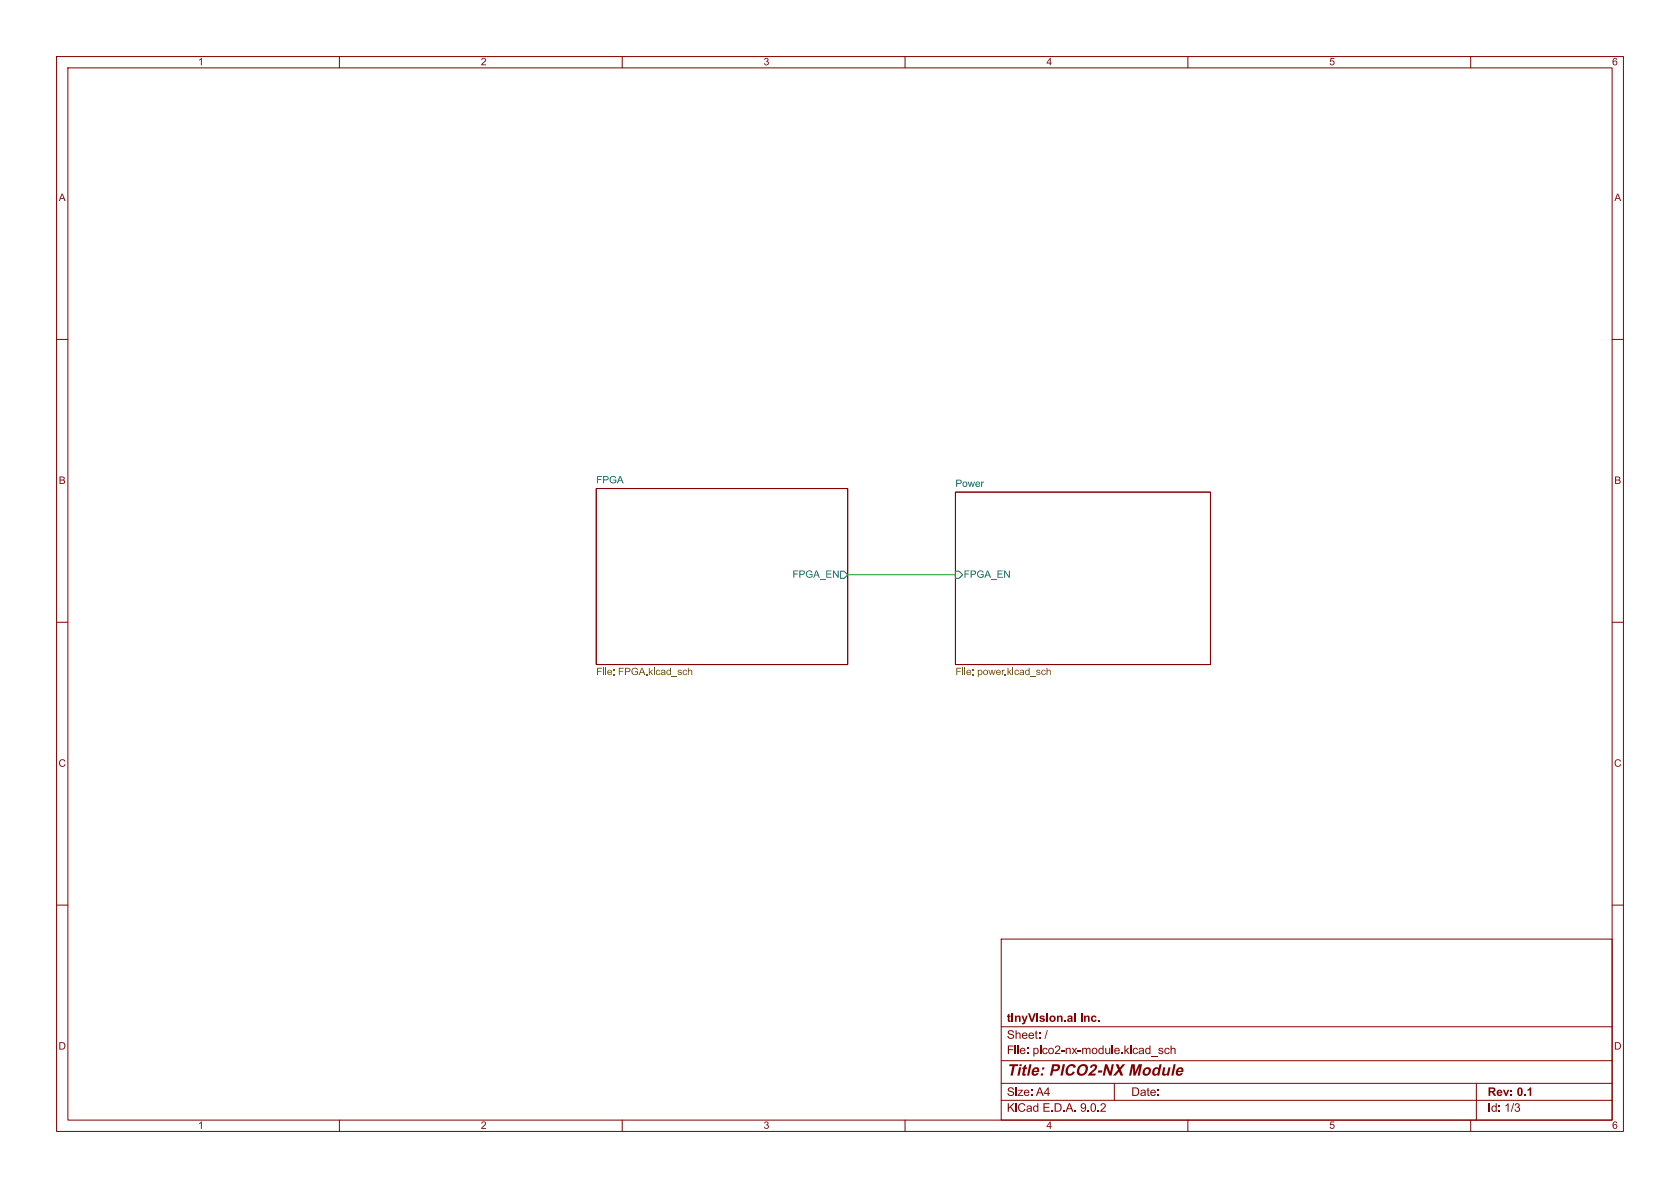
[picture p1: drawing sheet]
<svg xmlns="http://www.w3.org/2000/svg" width="297mm" height="210mm" viewBox="0 0 297 210" stroke-linecap="round" stroke-linejoin="round" font-family="sans-serif">
<g fill="none" stroke="#840000" stroke-width=".18">
<path d="M10 10h277v190h-277zM12 12h273v186h-273zM60 10v2M110 10v2M160 10v2M210 10v2M260 10v2M10 60h2M285 60h2M105.4 86.4h44.5v31.1h-44.5zM168.9 87h45.1v30.5h-45.1zM10 110h2"/>
<path d="M285 110h2M10 160h2M177 166h108v32h-108zM285 160h2M60 198v2M110 198v2M160 198v2M177 194.5h108M177 191.5h108M177 187.5h108M177 181.5h108M197 191.5v3"/>
<path d="M210 198v2M260 198v2M261 191.5v6.5"/>
</g>
<path d="M148.6 101h.6l.7 .6-.7 .6h-.6z" fill="none" stroke="#006464" stroke-width=".18"/>
<g fill="#725600">
<path d="M105.6 118.1h.8v.1h-.7v.4h.6v.1h-.6v.6h-.1z"/>
<path d="M106.6 118.1h.2v.1h-.2z"/>
<path d="M106.6 118.4h.2v.9h-.2z"/>
<path d="M107 118.1h.2v1.2h-.2z"/>
<path d="M107.5 118.5l.1-.1a.43 .43 0 0 1 .5 .1 .43 .43 0 0 1 .1 .4h-.7l.2 .3 .5-.1a.44 .44 0 0 1-.6 .2 .44 .44 0 0 1-.2-.5h.6l-.2-.3-.4 .3z"/>
<path d="M108.4 118.4h.2v.2h-.2z"/>
<path d="M108.4 119.2h.2v.1h-.2z"/>
<path d="M109.4 118.1h.9v.1h-.7v.4h.6v.1h-.6v.6h-.2z"/>
<path d="M110.5 118.1h.5a.39 .39 0 0 1 .5 .3 .39 .39 0 0 1-.5 .4h-.3v.5h-.2v-.6l.6-.1 .2-.2-.2-.2h-.4v.5h-.2z"/>
<path d="M111.8 118.2l.6-.1 .3 .2 .1 .1-.2 .1a.49 .49 0 0 0-.7-.1 .49 .49 0 0 0 0 .7 .49 .49 0 0 0 .7 0v-.3h-.3v-.1h.5v.5a.69 .69 0 0 1-1 0 .69 .69 0 0 1 0-1z"/>
<path d="M113.4 118.1h.2l.5 1.2h-.2l-.1-.4h-.6l-.1 .4h-.2l.2-.5h.6l-.2-.6-.2 .6h-.2z"/>
<path d="M114.3 119.2h.1v.1h-.1z"/>
<path d="M114.7 118.1h.2v.7l.3-.4h.2l-.3 .3 .4 .6h-.2l-.3-.4-.1 .4h-.2z"/>
<path d="M115.6 118.1h.2v.1h-.2z"/>
<path d="M115.6 118.4h.2v.9h-.2z"/>
<path d="M116.1 118.5l.5-.1 .1 .3h-.1a.3 .3 0 0 0-.4 0 .3 .3 0 0 0-.1 .4 .3 .3 0 0 0 .4 .1l.1-.2h.1a.45 .45 0 0 1-.7 .2 .45 .45 0 0 1 .1-.7z"/>
<path d="M117 118.5l.1-.1a.4 .4 0 0 1 .4 .1 .4 .4 0 0 1 .1 .4l.1 .4-.2-.1-.4 .1-.3-.1v-.1l.5 .1 .2-.3-.7 .2a.48 .48 0 0 1 .7-.4l-.2-.2-.4 .2z"/>
<path d="M117.9 118.5l.3-.1 .3 .1v-.4h.1v1.2h-.1v-.1l-.2 .1h-.3l-.2-.3 .2-.1a.29 .29 0 0 0 .3 .3 .29 .29 0 0 0 .1-.5l-.3-.2-.1 .4h-.2z"/>
<path d="M118.7 119.6h1v.1h-1z"/>
<path d="M119.9 118.5l.4-.1 .2 .2-.1 .1a.18 .18 0 0 0-.2-.2 .18 .18 0 0 0-.2 .2l.2 .1a.33 .33 0 0 1 .3 .5 .33 .33 0 0 1-.6 0l-.1-.2 .1-.1a.21 .21 0 0 0 .3 .3 .2 .2 0 0 0 .1-.3 .36 .36 0 0 1-.5-.5z"/>
<path d="M120.8 118.5l.5-.1 .2 .3h-.2a.3 .3 0 0 0-.4 0 .3 .3 0 0 0-.1 .4 .3 .3 0 0 0 .5 .1v-.2h.2a.45 .45 0 0 1-.7 .2 .45 .45 0 0 1 0-.7z"/>
<path d="M121.6 118.1h.2v.4l.3-.1 .2 .1 .1 .8h-.2v-.6l-.2-.2-.2 .2v.6h-.2z"/>
</g>
<path d="M168.9 87h45.1v30.5h-45.1z" fill="none" stroke="#840000" stroke-width=".18"/>
<path d="M168.9 101h.6l.7 .6-.7 .6h-.6z" fill="none" stroke="#006464" stroke-width=".18"/>
<g fill="#725600">
<path d="M169.1 118.1h.8v.1h-.7v.4h.6v.1h-.6v.6h-.1z"/>
<path d="M170.1 118.1h.2v.1h-.2z"/>
<path d="M170.5 118.1h.2v1.2h-.2z"/>
<path d="M178.1 118.1h.2v.7l.3-.4h.2l-.3 .3 .4 .6h-.2l-.3-.4-.1 .4h-.2z"/>
<path d="M179 118.1h.2v.1h-.2z"/>
<path d="M181.3 118.5l.3-.1 .3 .1v-.4h.1v1.2h-.1v-.1l-.2 .1h-.3l-.2-.3 .2-.1a.29 .29 0 0 0 .3 .3 .29 .29 0 0 0 .1-.5l-.2-.2-.2 .4h-.2z"/>
<path d="M185 118.1h.2v.4l.3-.1 .2 .1 .1 .8h-.2v-.6l-.2-.2-.2 .2v.6h-.2z"/>
</g>
<path d="M149.9 101.6h19" fill="none" stroke="#009600" stroke-width=".18"/>
<text font-size="2.8" fill="#840000" x="178" y="190.9">Title: PICO2-NX Module</text>
<g font-size="2.1" fill="#840000">
<text x="178" y="184.2">Sheet: /</text>
<text x="178" y="181.2">tinyVision.ai Inc.</text>
<text x="178" y="186.9">File: pico2-nx-module.kicad_sch</text>
<text x="178" y="197.1">KiCad E.D.A. 9.0.2</text>
<text x="178" y="194.3">Size: A4</text>
<text x="200" y="194.3">Date:</text>
<text x="263" y="194.3">Rev: 0.1</text>
<text x="263" y="197.1">Id: 1/3</text>
</g>
<g font-size="1.8" fill="#840000">
<text x="35" y="12">1</text>
<text x="85" y="12">2</text>
<text x="135" y="12">3</text>
<text x="185" y="12">4</text>
<text x="235" y="12">5</text>
<text x="285" y="12">6</text>
<text x="10.4" y="36">A</text>
<text x="285.4" y="36">A</text>
<text x="10.4" y="86">B</text>
<text x="285.4" y="86">B</text>
<text x="10.3" y="136">C</text>
<text x="285.3" y="136">C</text>
<text x="10.3" y="186">D</text>
<text x="285.3" y="186">D</text>
<text x="35" y="200">1</text>
<text x="85" y="200">2</text>
<text x="135" y="200">3</text>
<text x="185" y="200">4</text>
<text x="235" y="200">5</text>
<text x="285" y="200">6</text>
</g>
<g font-size="1.8" fill="#006464">
<text x="105.4" y="85.6">FPGA</text>
<text x="168.9" y="86.3">Power</text>
<text x="140.1" y="102.6">FPGA_EN</text>
<text x="170.4" y="102.6">FPGA_EN</text>
</g>
<text font-size="1.8" fill="#725600" x="168.9" y="120">File: power.kicad_sch</text>
</svg>
